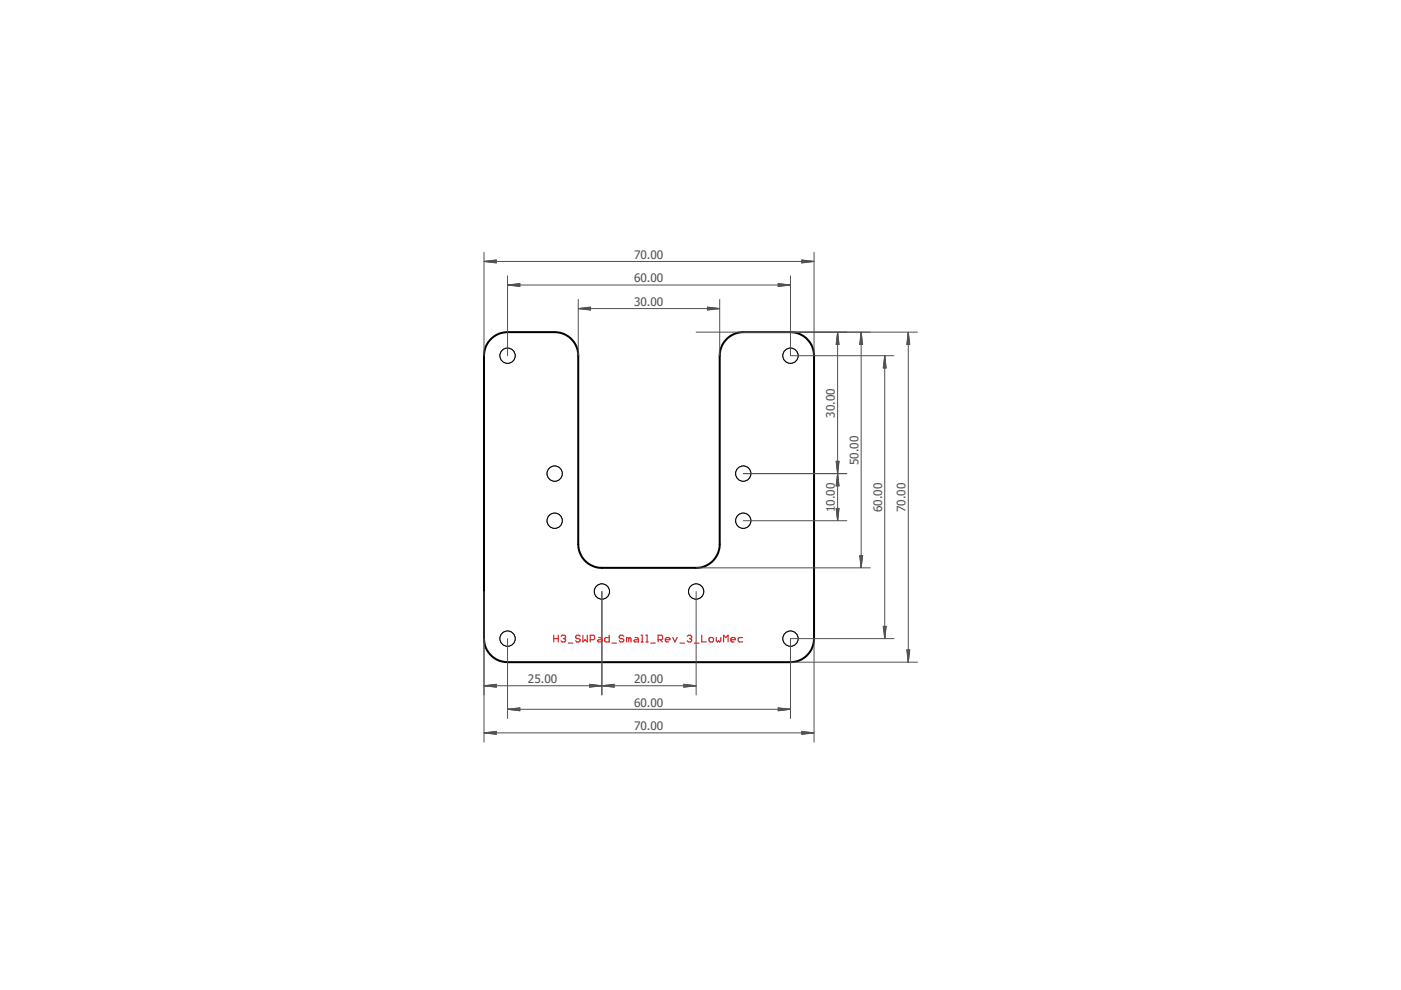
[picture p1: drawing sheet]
<svg xmlns="http://www.w3.org/2000/svg" width="297mm" height="210mm" viewBox="0 0 297 210" stroke-linecap="round" stroke-linejoin="round" font-family="sans-serif">
<circle cx="117.6" cy="100.4" r="1.61" fill="none" stroke="#000" stroke-width=".21"/>
<circle cx="117.6" cy="100.4" r="1.61" fill="#fff" stroke="#000" stroke-width=".21"/>
<circle cx="117.6" cy="110.4" r="1.61" fill="none" stroke="#000" stroke-width=".21"/>
<circle cx="117.6" cy="110.4" r="1.61" fill="#fff" stroke="#000" stroke-width=".21"/>
<circle cx="157.6" cy="100.4" r="1.61" fill="none" stroke="#000" stroke-width=".21"/>
<circle cx="157.6" cy="100.4" r="1.61" fill="#fff" stroke="#000" stroke-width=".21"/>
<circle cx="157.6" cy="110.4" r="1.61" fill="none" stroke="#000" stroke-width=".21"/>
<circle cx="157.6" cy="110.4" r="1.61" fill="#fff" stroke="#000" stroke-width=".21"/>
<circle cx="127.6" cy="125.4" r="1.61" fill="none" stroke="#000" stroke-width=".21"/>
<circle cx="127.6" cy="125.4" r="1.61" fill="#fff" stroke="#000" stroke-width=".21"/>
<circle cx="147.6" cy="125.4" r="1.61" fill="none" stroke="#000" stroke-width=".21"/>
<circle cx="147.6" cy="125.4" r="1.61" fill="#fff" stroke="#000" stroke-width=".21"/>
<path d="M103.9 72.1l.9-.8a4.7 4.7 0 0 1 2.8-.9h10a5 5 0 0 1 5 5v40a5 5 0 0 0 5 5h20a5 5 0 0 0 5-5v-40a5 5 0 0 1 5-5h10a5 5 0 0 1 5 5v60a5 5 0 0 1-5 5h-60a5 5 0 0 1-5-5l.1-60.6a4.7 4.7 0 0 1 1.2-2.7z" fill="none" stroke="#000" stroke-width=".42"/>
<circle cx="107.6" cy="135.4" r="1.61" fill="none" stroke="#000" stroke-width=".21"/>
<circle cx="107.6" cy="135.4" r="1.61" fill="#fff" stroke="#000" stroke-width=".21"/>
<circle cx="107.6" cy="75.4" r="1.61" fill="none" stroke="#000" stroke-width=".21"/>
<circle cx="107.6" cy="75.4" r="1.61" fill="#fff" stroke="#000" stroke-width=".21"/>
<circle cx="167.6" cy="75.4" r="1.61" fill="none" stroke="#000" stroke-width=".21"/>
<circle cx="167.6" cy="75.4" r="1.61" fill="#fff" stroke="#000" stroke-width=".21"/>
<circle cx="167.6" cy="135.4" r="1.61" fill="none" stroke="#000" stroke-width=".21"/>
<circle cx="167.6" cy="135.4" r="1.61" fill="#fff" stroke="#000" stroke-width=".21"/>
<g fill="none" stroke="#505050" stroke-width=".21">
<path d="M102.6 53.5v21.9M102.7 55.4h69.8M102.7 55.4l2.5-.3v.7zM102.7 55.4l2.5 .2M102.7 55.4l2.5 .3M105.2 55.3l-2.5 .1M105.2 55.2l-2.5 .2M107.6 58.5v16.9M167.6 58.5v16.9h21.9M170 55.1l2.5 .3-2.5 .4zM170 55.3l2.5 .1M170 55.2l2.5 .2"/>
<path d="M172.5 55.4l-2.5 .2M172.5 55.4l-2.5 .3M172.6 53.5v21.9M107.7 60.4h59.8M107.7 60.4l2.5-.3v.6zM107.7 60.4l2.5 .2M107.7 60.4l2.5 .3M110.2 60.3l-2.5 .1M110.2 60.2l-2.5 .2M122.6 63.5v11.9M122.7 65.4h29.8M122.7 65.4l2.5-.3v.6z"/>
<path d="M122.7 65.4l2.5 .2M122.7 65.4l2.5 .3M125.2 65.3l-2.5 .1M125.2 65.2l-2.5 .2M147.6 70.4h46.9M150 65.1l2.5 .3-2.5 .3zM150 65.3l2.5 .1M150 65.2l2.5 .2M152.5 65.4l-2.5 .2M152.5 65.4l-2.5 .3M152.6 63.5v11.9M165 60.1l2.5 .3-2.5 .3z"/>
<path d="M165 60.3l2.5 .1M165 60.2l2.5 .2M167.5 60.4l-2.5 .2M167.5 60.4l-2.5 .3M177.6 70.5l.3 2.5h-.6zM177.6 70.5v29.9M177.6 70.5l-.1 2.5M177.6 70.5l.1 2.5M177.6 70.5l-.3 2.5M177.6 70.5l.2 2.5M182.6 70.5l.3 2.5h-.6zM182.6 70.5v49.8"/>
<path d="M182.6 70.5l-.1 2.5M182.6 70.5l.1 2.5M182.6 70.5l-.3 2.5M182.6 70.5l.2 2.5M187.6 75.5v59.8M187.6 75.5l.3 2.5h-.6zM187.6 75.5l-.1 2.5M187.6 75.5l.1 2.5M187.6 75.5l-.3 2.5M187.6 75.5l.2 2.5M192.6 70.5v69.8M192.6 70.5l.3 2.5h-.6z"/>
<path d="M192.6 70.5l-.2 2.5M192.6 70.5l.1 2.5M192.6 70.5l-.3 2.5M192.6 70.5l.2 2.5M177.3 97.8h.6l-.3 2.6zM177.3 97.8l.3 2.6M177.5 97.8l.1 2.6M177.7 97.8l-.1 2.6M177.8 97.8l-.2 2.6M157.6 100.4h21.9M157.6 110.4h21.9M177.3 107.8h.6l-.3 2.5z"/>
<path d="M177.3 107.8l.3 2.5M177.5 107.8l.1 2.5M177.6 100.5v9.8M177.6 100.5l.3 2.5h-.6zM177.6 100.5l.1 2.5M177.6 100.5l-.1 2.5M177.6 100.5l.2 2.5M177.6 100.5l-.3 2.5M177.7 107.8l-.1 2.5M177.8 107.8l-.2 2.5M182.3 117.8h.6l-.3 2.5zM182.3 117.8l.3 2.5"/>
<path d="M182.5 117.8l.1 2.5M182.7 117.8l-.1 2.5M182.8 117.8l-.2 2.5M102.6 125.4v32M107.6 135.4v16.9M127.6 125.4v21.9M147.6 120.4h36.9M147.6 125.4v21.9M172.6 135.4v22M187.3 132.8h.6l-.3 2.5zM187.3 132.8l.3 2.5M187.5 132.8l.1 2.5"/>
<path d="M187.7 132.8l-.1 2.5M187.8 132.8l-.2 2.5M189.5 135.4h-21.9v16.9M192.3 137.8h.6l-.3 2.5zM192.3 137.8l.3 2.5M192.4 137.8l.2 2.5M192.7 137.8l-.1 2.5M192.8 137.8l-.2 2.5M102.7 145.4l2.5-.3v.6zM102.7 155.4l2.5-.3v.6zM102.7 155.4h69.8M102.7 155.4l2.5 .1"/>
<path d="M102.7 155.4l2.5 .3M102.7 145.4h24.9M102.7 145.4l2.5 .1M102.7 145.4l2.5 .2M105.2 155.3l-2.5 .1M105.2 155.1l-2.5 .3M105.2 145.3l-2.5 .1M105.2 145.1l-2.5 .3M107.7 150.4l2.5-.3v.6zM107.7 150.4h59.8M107.7 150.4l2.5 .1M107.7 150.4l2.5 .3"/>
<path d="M110.2 150.3l-2.5 .1M110.2 150.1l-2.5 .3M125 145.1l2.6 .3-2.6 .3zM125 145.3l2.6 .1M125 145.1l2.6 .3M127.6 145.4l-2.6 .1M127.6 145.4l-2.6 .2M127.7 145.4h19.8M127.7 145.4l2.5-.3v.6zM127.7 145.4l2.5 .2M127.7 145.4l2.5 .1M130.2 145.3l-2.5 .1"/>
<path d="M130.2 145.1l-2.5 .3M145 145.1l2.5 .3-2.5 .3zM145 145.3l2.5 .1M145 145.1l2.5 .3M147.5 145.4l-2.5 .1M147.5 145.4l-2.5 .2M165 150.1l2.5 .3-2.5 .3zM165 150.3l2.5 .1M165 150.1l2.5 .3M167.5 150.4l-2.5 .1M167.5 150.4l-2.5 .3M167.6 140.4h26.9"/>
<path d="M170 155.1l2.5 .3-2.5 .3zM170 155.3l2.5 .1M170 155.1l2.5 .3M172.5 155.4l-2.5 .1M172.5 155.4l-2.5 .3"/>
</g>
<g fill="none" stroke="#d62525" stroke-width=".25">
<path d="M117.4 134.7v1.4M117.4 135.4h1M118.4 134.7v1.4M119 134.9l.2-.2h.5l.2 .2v.3l-.2 .2M119.4 135.4h.3M119.7 135.4l.2 .2-.2 .5h-.5l-.2-.2M120.5 136.4h1M123 134.9l-.3-.2h-.4l-.3 .2v.3l.3 .2h.4l.3 .2v.3l-.3 .2h-.4l-.3-.2M123.6 134.7v1.4l.5-.5 .4 .5v-1.4M125.1 135.6h.7l.3-.2v-.5l-.3-.2h-.7v1.4M126.9 135.2h.5l.2 .2v.7h-.7l-.2-.2 .2-.3h.7M129.2 134.7v1.4h-.7l-.3-.2v-.5l.3-.2h.7"/>
<path d="M129.8 136.4h.9M132.2 134.9l-.2-.2h-.5l-.2 .2v.3l.2 .2h.5l.2 .5-.2 .2h-.5l-.2-.2M133.3 135.4l-.5-.2v.9M133.3 135.4v.7M133.3 135.4l.3-.2 .2 .2v.7M134.6 135.2h.5l.2 .2v.7h-.7l-.2-.2 .2-.3h.7M135.9 134.7h.3v1.4M135.9 136.1h.5M136.9 134.7h.3v1.4M136.9 136.1h.5M138 136.4h.9M139.5 135.6h.8l.2-.2v-.5l-.2-.2h-.8v1.4"/>
<path d="M140 135.6l.5 .5M141.1 135.6h.9v-.2l-.2-.2h-.5l-.2 .2v.5l.2 .2h.5M142.6 135.2l.5 .9 .5-.9M144.2 136.4h.9M145.7 134.9l.2-.2h.5l.2 .2v.3l-.2 .2M146.2 135.4h.2M146.4 135.4l.2 .2-.2 .5h-.5l-.2-.2M147.2 136.4h1M148.8 134.7v1.4h.9M150.6 135.2h.4l.3 .2v.5l-.3 .2h-.4l-.3-.2v-.5zM151.9 135.2v.7l.2 .2 .2-.2 .3 .2 .2-.2v-.7M153.4 136.1v-1.4l.5 .5 .5-.5v1.4"/>
<path d="M155 135.6h.9v-.2l-.2-.2h-.5l-.2 .2v.5l.2 .2h.5M157.5 135.2h-.8l-.2 .2v.5l.2 .2h.8"/>
</g>
<g font-size="2.5" fill="#505050">
<text x="134.4" y="59.9">60.00</text>
<text x="134.4" y="54.9">70.00</text>
<text x="134.4" y="64.9">30.00</text>
<text x="177" y="88.6" transform="rotate(-90 177 88.6)">30.00</text>
<text x="182" y="98.6" transform="rotate(-90 182 98.6)">50.00</text>
<text x="177" y="108.6" transform="rotate(-90 177 108.6)">10.00</text>
<text x="187" y="108.6" transform="rotate(-90 187 108.6)">60.00</text>
<text x="192" y="108.6" transform="rotate(-90 192 108.6)">70.00</text>
<text x="111.9" y="144.8">25.00</text>
<text x="134.4" y="149.8">60.00</text>
<text x="134.4" y="144.8">20.00</text>
<text x="134.4" y="154.8">70.00</text>
</g>
</svg>
